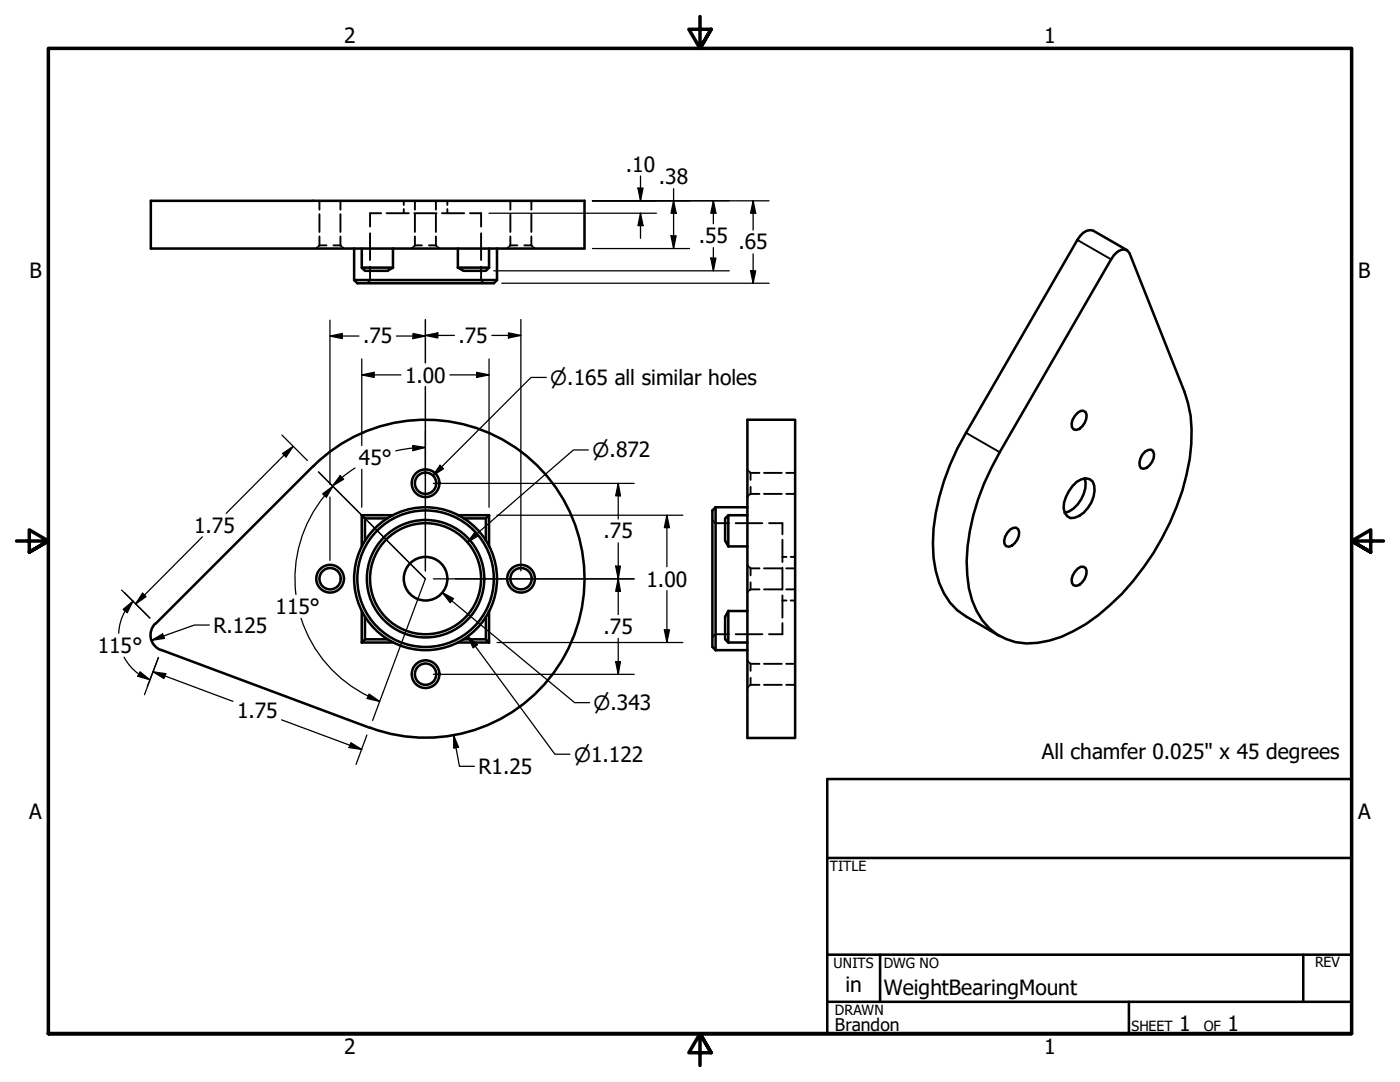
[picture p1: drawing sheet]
<svg xmlns="http://www.w3.org/2000/svg" width="279mm" height="216mm" viewBox="0 0 279 216" stroke-linecap="round" stroke-linejoin="round" font-family="sans-serif">
<!-- layer: Visible (ANSI) -->
<g fill="none" stroke="#000" stroke-width=".51">
<path d="M30.1 40.1h86.5v9.5h-86.5zM70.7 55.9h28.5M70.7 55.9l.6 .6h27.3l.6-.6M70.7 49.6v6.3M72.2 53.4h6.2l-1.1 .6h-4.5zM72.2 49.6v3.8M78.4 49.6v3.8M91.4 53.4l1.1 .6h4.5l.6-.6M91.4 53.4h6.2M91.4 49.6v3.8M97.6 49.6v3.8M99.2 49.6v6.3"/>
<path d="M222.3 50.9a2.03 2.03 0 0 1 2.7-.9l.4 .5 11 27.7a28.3 28.3 0 0 1 .4 16.5 51.7 51.7 0 0 1-17.6 28 26.6 26.6 0 0 1-12.1 5.6 11.5 11.5 0 0 1-12.2-6.4 20.9 20.9 0 0 1-2-9.9 45.5 45.5 0 0 1 6.6-21.8zM224.9 49.9l-6.7-3.9a2.31 2.31 0 0 0-2.6 1.1l-22.8 39.3a46.1 46.1 0 0 0-6.6 22.1 19.6 19.6 0 0 0 3.4 11.8l1.5 1.5 1.7 1.2 6.7 3.9M62.5 93l-31.4 31.5M62.5 93a31.7 31.7 0 0 1 53.4 15.7 31.7 31.7 0 0 1-42.1 36.5M149.2 83.8h9.5v63.5h-9.5zM214.9 96.1a2.2 2.2 0 0 1 3.2 0 4.9 4.9 0 0 1-1 5.2 4.2 4.2 0 0 1-3.5 2.1 2.5 2.5 0 0 1-1.3-3.1 8.3 8.3 0 0 1 2.6-4.2zM215.1 82.4l.6-.4h.5l.5 .2a2.81 2.81 0 0 1-1.9 3.6l-.6-.1a2.04 2.04 0 0 1 .3-2.7zM216.5 95.4a6.1 6.1 0 0 1-4 7M228.5 90.1l.7-.3 .5-.1a1.66 1.66 0 0 1 .2 2.4l-1 1.2-.7 .2-.5-.1a2.47 2.47 0 0 1 .8-3.3zM72.2 102.8l.6 .6v4.5M72.2 102.8v6.2M72.2 102.8h6.2"/>
<path d="M72.8 103.4h4.5M91.4 102.8h6.2M97 103.4v4.5M97.6 102.8l-.6 .6h-4.5M97.6 102.8v6.2M142.8 101.2v28.5M142.8 101.2l-.6 .7v27.2l.6 .6M142.8 101.2h6.4M145.4 102.8v6.2l-.7-1.1v-4.5zM145.4 102.8h3.8M145.4 109h3.8M201.6 105.7l.6-.4h.6a1.59 1.59 0 0 1 .2 2.4l-1.1 1.2-.6 .2-.5-.1a2.03 2.03 0 0 1 .2-2.7z"/>
<path d="M215.1 113.5l.6-.4h.5l.5 .2a2.81 2.81 0 0 1-1.9 3.6l-.6-.1a2.04 2.04 0 0 1 .3-2.7zM31 124.4a3.2 3.2 0 0 0 1.1 5.3M32.1 129.7l41.7 15.5M72.2 128.2h6.2M72.2 121.9v6.3M72.8 123.1v4.5M77.3 127.6h-4.5l-.6 .6M91.4 128.2h6.2M92.5 127.6h4.5M97 123.1v4.5l.6 .6M97.6 121.9v6.3M142.8 129.7h6.4"/>
<path d="M145.4 121.9l-.7 1.2v4.5l.7 .6M145.4 128.2h3.8M145.4 121.9v6.3M145.4 121.9h3.8"/>
<circle cx="84.9" cy="96.4" r="2.13"/>
<circle cx="84.9" cy="96.4" r="2.76"/>
<circle cx="65.9" cy="115.5" r="2.13"/>
<circle cx="65.9" cy="115.5" r="2.76"/>
<circle cx="84.9" cy="115.5" r="14.3"/>
<circle cx="84.9" cy="115.5" r="13.6"/>
<circle cx="84.9" cy="115.5" r="11.7"/>
<circle cx="84.9" cy="115.5" r="11.1"/>
<circle cx="84.9" cy="115.5" r="4.4"/>
<circle cx="104" cy="115.5" r="2.13"/>
<circle cx="104" cy="115.5" r="2.76"/>
<circle cx="84.9" cy="134.5" r="2.13"/>
<circle cx="84.9" cy="134.5" r="2.76"/>
</g>
<!-- layer: Visible Narrow (ANSI) -->
<path d="M215 47.9l6.7 3.9M192.8 86.4l6.7 3.8" fill="none" stroke="#000" stroke-width=".38"/>
<!-- layer: Hidden (ANSI) -->
<g fill="none" stroke="#000" stroke-width=".38">
<path d="M63.3 49.3l-.2 .3M63.8 49h1.4M63.8 49l-.2 .1M63.8 40.1v1.7M63.8 42.7v3.6M63.8 47.2v1.8M66.5 49h1.4M67.9 49l.2 .1M67.9 40.1v1.7M67.9 42.7v3.6M67.9 47.2v1.8M68.4 49.3l.2 .3"/>
<path d="M73.4 56.3l-.2 .2M73.9 53.2v2.7l-.3 .2M73.9 46.5v5.4M76.1 42.5h-2.2v2.7M77.2 42.5h4.4M80.6 40.1v.8M80.6 41.7v.8M82.4 49.3l-.2 .3M82.7 42.5h4.4M82.8 49h1.4M82.8 49l-.2 .1M82.8 40.1v1.7"/>
<path d="M82.8 42.7v3.6M82.8 47.2v1.8M85.6 49h1.4M87 49l.2 .1M87 40.1v1.7M87 42.7v3.6M87 47.2v1.8M87.4 49.3l.2 .3M88.2 42.5h4.4M89.3 40.1v.8M89.3 41.7v.8M93.8 42.5h2.2v2.7"/>
<path d="M96 53.2v2.7l.2 .2M96 46.5v5.4M96.4 56.3l.2 .2M101.4 49.3l-.2 .3M101.9 49h1.4M101.9 49l-.2 .1M101.9 40.1v1.7M101.9 42.7v3.6M101.9 47.2v1.8M104.6 49h1.4M106 49l.2 .1M106 40.1v1.7"/>
<path d="M106 42.7v3.6M106 47.2v1.8M106.5 49.3l.2 .3M149.2 93.7l.2 .2M149.4 98.9l-.2 .3M149.5 94.1l.3 .3M149.8 94.4v1.4M149.8 97.2v1.4M149.8 98.6l-.3 .1M149.8 98.6h1.8M149.8 94.4h1.8M152.5 98.6h3.5"/>
<path d="M152.5 94.4h3.5M156.9 98.6h1.8M156.9 94.4h1.8M142.2 103.8l.2 .1M142.6 104.2l.2 .2h2.7M146.8 104.4h5.3M149.2 112.8l.2 .2M149.4 118l-.2 .2M149.5 113.2l.3 .2M149.8 113.4v1.4M149.8 116.2v1.4M149.8 117.6l-.3 .2"/>
<path d="M149.8 117.6h1.8M149.8 113.4h1.8M152.5 117.6h3.5M152.5 113.4h3.5M153.5 104.4h2.6v2.2M156.1 107.7v4.4M156.1 113.3v4.4M156.1 118.8v4.5M156.1 119.8h.9M156.1 111.1h.9M156.9 117.6h1.8M156.9 113.4h1.8"/>
<path d="M157.8 119.8h.9M157.8 111.1h.9M142.4 127l-.2 .2M145.5 126.6h-2.7l-.2 .1M146.8 126.6h5.3M149.2 131.8l.2 .2M149.4 137l-.2 .3M149.5 132.2l.3 .3M149.8 132.5v1.4M149.8 135.3v1.4M149.8 136.7l-.3 .1M149.8 136.7h1.8"/>
<path d="M149.8 132.5h1.8M152.5 136.7h3.5M152.5 132.5h3.5M156.1 124.3v2.3h-2.6M156.9 136.7h1.8M156.9 132.5h1.8"/>
</g>
<!-- layer: Border (ANSI) -->
<path d="M139.7 3.3v6.4l-2.2-3.9h4.4l-2.2 3.9 2.2-3.9M3.3 107.9h6.4l-3.9-2.2v4.5l3.9-2.3-3.9 2.3M276.1 107.9h-6.4l3.9-2.2v4.5l-3.9-2.3 3.9 2.3M9.7 206.2v-196.5h260v196.5h-260h260M141.9 210.1l-2.2-3.9 2.2 3.9h-4.4l2.2-3.9v6.4" fill="none" stroke="#000" stroke-width=".7"/>
<!-- layer: Title (ANSI) -->
<path d="M165.1 155.4h104.6v50.8h-104.6zM165.1 171.2h104.6M165.1 190.5h104.6M165.1 199.9h104.6M175.6 190.5v9.4M225.3 199.9v6.3M260.1 190.5v9.4" fill="none" stroke="#000" stroke-width=".51"/>
<!-- layer: Dimension (ANSI) -->
<g fill="none" stroke="#000" stroke-width=".25">
<path d="M127.3 37.5h1l-.5 2.6zM127.8 35.1v5M134.4 37.7v11.9M97.6 42.5h33.4M98.6 54h46.9M100.1 56.5h53.4M118.2 40.1h35.3M118.2 49.6h19.4M127.8 42.5l.5 2.5h-1zM127.8 42.5v5.1M133.9 47.1h1l-.5 2.5zM134.4 40.1l.5 2.4h-1z"/>
<path d="M141.9 51.5h1l-.5 2.5zM142.4 40.1l.5 2.4h-1zM142.4 40.1v4.5M142.4 49.4v4.6M149.8 54h1l-.5 2.5zM150.3 40.1l.5 2.4h-1zM150.3 40.1v5.8M150.3 50.7v5.8M65.8 67.1l2.5-.6v1.1zM65.8 67.1h5.8M65.8 63.9v32.2M72.2 74.8l2.5-.5v1z"/>
<path d="M72.2 74.8h7.8M72.2 71.6v17.3M79.1 67.1h5.8M82.4 66.5l2.5 .6-2.5 .5zM84.9 66.9l2.5-.5v1zM84.9 66.9h5.8M84.9 63.8v8.6M84.9 77.2v36.7M89.8 74.8h7.8M95.1 74.3l2.5 .5-2.5 .5zM97.6 71.6v29.6M98.2 66.9h5.7"/>
<path d="M101.5 66.4l2.4 .5-2.4 .5zM103.9 63.8v50.1M109 75.3h-3l-19.6 19.6M56.3 86.8l5 5.1M56.4 90.5l2.1-1.4-1.4 2.1zM58.5 89.1l-13.4 13.3M64.4 98.6l2-1.6-1.2 2.2zM64.8 98.9a26.1 26.1 0 0 0-5.7 19.7M65.8 96.2v.4M65.8 99.2v12.6M66.4 97l-1.6 1.9M67.9 94.9l.7 .7-2.2 1.4z"/>
<path d="M68.2 95.2l-1.8 1.8M70.8 93.4l-2.5 1.9M72.2 93.7v7.5M82.4 88.9l2.5 .4-2.5 .6zM84.9 89.3l-3 .2-2.9 .5M86.5 96.5h40.1M87.8 92.8l.7 .7-2.1 1.4zM117.4 89.8h-3l-21.1 18.4M123.4 96.5l.4 2.4h-.9zM123.4 96.5v7.1M24.3 117.7l5.6 5.6-5.1-5.1M26.5 120l-1.5 1.9"/>
<path d="M28.4 118.4l.7 .7-2 1.4zM40.4 107.1l-13.3 13.4M84.9 115.5l-21.3-21.3 21.3 21.3-10.5 28.3M86.5 115.5h40.1M88.3 118.2l2.2 1.2-.6 .9zM88.3 118.2l26.4 22h3M94.8 106.2l.6 .7-2.1 1.3zM99.2 102.8h37.1M122.9 113h.9l-.4 2.5zM123.4 115.5l.4 2.5h-.9zM123.4 108.3v14.3M133.1 102.8l.5 2.5h-1z"/>
<path d="M133.1 102.8v10.3M133.1 117.9v10.3M24.6 121.6l1.9-1.6-1.1 2.2zM24.8 131.1l1.4 2.1 1.5 1.3M25 121.9l-.8 1.9-.5 2.6M27.7 134.5l2.2 1.1M27.9 134l2 1.6-2.4-.7zM29.4 137l2.2-5.8-2.8 7.4M30.3 127.8l2.1-1.3 .4 .9zM30.5 134l2.6 .4-.4 1zM30.5 134l16 6M41.8 124.7h-3l-8.5 3.1"/>
<path d="M60.1 123.4a26.1 26.1 0 0 0 13.4 15.5M73.5 138.9l2.3 1.1M73.7 138.5l2.1 1.5-2.5-.6zM86.5 134.6h40.1M93.3 126.9l1.9 1.8-.8 .6zM93.3 126.9l17.4 23.6h3M99.2 128.2h37.1M122.9 132h.9l-.4 2.6zM123.4 127.4v7.2M132.6 125.7h1l-.5 2.5zM56.2 143.6l16 5.9M70 148.2l2.2 1.3-2.5-.3z"/>
<path d="M73.2 146.7l-2.1 5.8M90.6 146.7l.9 2.4-.9 .2zM90.6 146.7l1.1 6.2h3"/>
</g>
<g fill="#000">
<path d="M127.3 37.5h1l-.5 2.6zM127.8 42.5l.5 2.5h-1zM133.9 47.1h1l-.5 2.5zM134.4 40.1l.5 2.4h-1zM141.9 51.5h1l-.5 2.5zM142.4 40.1l.5 2.4h-1zM149.8 54h1l-.5 2.5zM150.3 40.1l.5 2.4h-1zM65.8 67.1l2.5-.6v1.1zM72.2 74.8l2.5-.5v1zM82.4 66.5l2.5 .6-2.5 .5zM84.9 66.9l2.5-.5v1z"/>
<path d="M95.1 74.3l2.5 .5-2.5 .5zM101.5 66.4l2.4 .5-2.4 .5zM56.4 90.5l2.1-1.4-1.4 2.1zM64.4 98.6l2-1.6-1.2 2.2zM67.9 94.9l.7 .7-2.2 1.4zM82.4 88.9l2.5 .4-2.5 .6zM87.8 92.8l.7 .7-2.1 1.4zM123.4 96.5l.4 2.4h-.9zM28.4 118.4l.7 .7-2 1.4zM88.3 118.2l2.2 1.2-.6 .9zM94.8 106.2l.6 .7-2.1 1.3zM122.9 113h.9l-.4 2.5z"/>
<path d="M123.4 115.5l.4 2.5h-.9zM133.1 102.8l.5 2.5h-1zM24.6 121.6l1.9-1.6-1.1 2.2zM27.9 134l2 1.6-2.4-.7zM30.3 127.8l2.1-1.3 .4 .9zM30.5 134l2.6 .4-.4 1zM73.7 138.5l2.1 1.5-2.5-.6zM93.3 126.9l1.9 1.8-.8 .6zM122.9 132h.9l-.4 2.6zM132.6 125.7h1l-.5 2.5zM70 148.2l2.2 1.3-2.5-.3zM90.6 146.7l.9 2.4-.9 .2z"/>
</g>
<g font-size="4.2">
<text x="68.7" y="8.6">2</text>
<text x="208.4" y="8.6">1</text>
<text x="124.9" y="34.3">.10</text>
<text x="131.5" y="36.8">.38</text>
<text x="139.4" y="48.5">.55</text>
<text x="147.4" y="49.8">.65</text>
<text x="5.9" y="55.5">B</text>
<text x="271.1" y="55.5">B</text>
<text x="72.5" y="68.5">.75</text>
<text x="91.5" y="68.4">.75</text>
<text x="80.8" y="76.3">1.00</text>
<text x="71.6" y="92.8">45°</text>
<text x="38.7" y="106.3">1.75</text>
<text x="120.5" y="107.4">.75</text>
<text x="129" y="117">1.00</text>
<text x="55" y="122.6">115°</text>
<text x="19.5" y="130.2">115°</text>
<text x="42.6" y="126.2">R.125</text>
<text x="120.5" y="126.5">.75</text>
<text x="47.3" y="143.3">1.75</text>
<text x="95.5" y="154.4">R1.25</text>
<text x="207.9" y="151.4">All chamfer 0.025&quot; x 45 degrees</text>
<text x="5.8" y="163.4">A</text>
<text x="271" y="163.4">A</text>
<text x="168.7" y="198">in</text>
<text x="176.4" y="198.6">WeightBearingMount</text>
<text x="235.3" y="205.7">1</text>
<text x="245" y="205.7">1</text>
<text x="68.7" y="210.3">2</text>
<text x="208.4" y="210.3">1</text>
</g>
<g font-size="3.9">
<text x="109.8" y="76.8">⌀.165 all similar holes</text>
<text x="118.2" y="91.2">⌀.872</text>
<text x="118.4" y="141.7">⌀.343</text>
<text x="114.6" y="152">⌀1.122</text>
</g>
<text font-size="3.5" x="166.6" y="205.7">Brandon</text>
<g font-size="2.8">
<text x="165.6" y="173.7">TITLE</text>
<text x="166.4" y="193.1">UNITS</text>
<text x="176.4" y="193.2">DWG NO</text>
<text x="262.4" y="193">REV</text>
<text x="166.6" y="202.4">DRAWN</text>
<text x="225.8" y="205.7">SHEET</text>
<text x="240.2" y="205.7">OF</text>
</g>
</svg>
